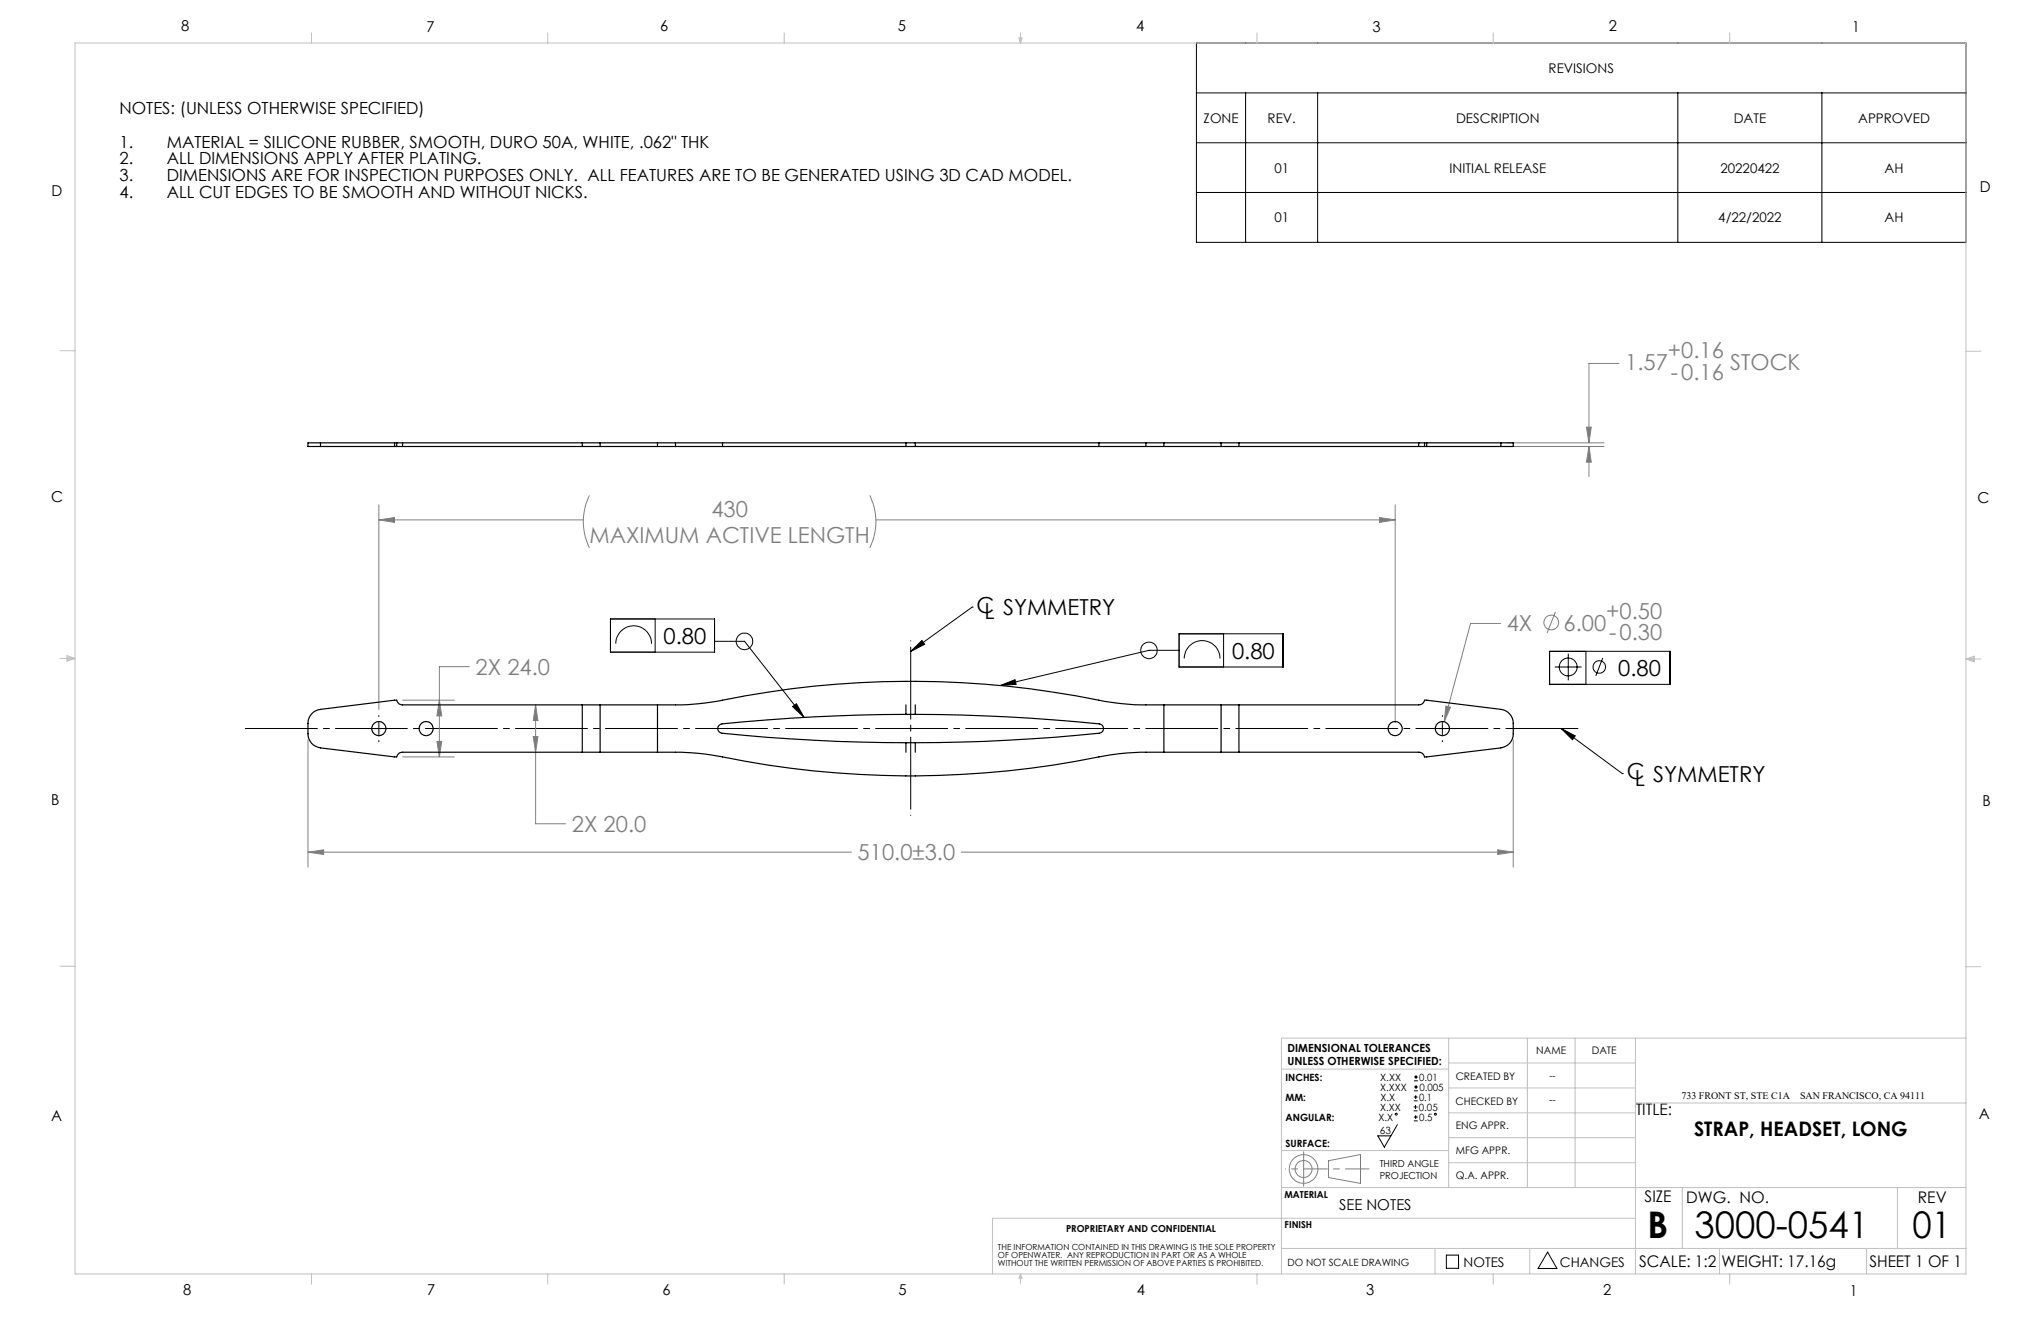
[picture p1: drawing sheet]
<svg xmlns="http://www.w3.org/2000/svg" width="432mm" height="279mm" viewBox="0 0 432 279" stroke-linecap="round" stroke-linejoin="round" font-family="sans-serif">
<g fill="none" stroke="#808080" stroke-width=".21">
<path d="M342.5 76.9h-6.3v16.8M318.8 93.7h20.5M318.8 94.4h20.5M335.6 90.3h1.1l-.5 3.4zM336.2 94.4l.5 3.4h-1.1zM336.2 94.4v6.4M80.2 110l3.3-.5v1zM80.2 106.8v43.3M80.2 110h43.2M124.7 104.8a12.5 12.5 0 0 0 0 11.1M184 104.8a12.5 12.5 0 0 1 0 11.1M185.3 110h109.9"/>
<path d="M291.9 109.5l3.3 .5-3.3 .5zM295.2 106.8v46M317.5 131.9h-6.4l-5.6 20.7M329.1 129.4l-1.8 4.5M65.2 156.5v26.9M85.2 148.1h10.9M92.4 156.8h1.1l-.5 3.3zM93 148.1l.5 3.3h-1.1zM99.3 141h-6.3v19.1M112.8 155.8h1l-.5 3.3zM113.3 149.1l.5 3.3h-1zM113.3 149.1v25.1h6.4"/>
<path d="M305.9 149.3l1 .3-1.4 3zM320.1 156.5v26.9M85.2 160.1h10.9M316.9 179.7l3.2 .5-3.2 .5zM65.2 180.2l3.3-.5v1zM65.2 180.2h114.9M203.4 180.2h116.7M281.1 245.5l6.7-1.3v6.1l-6.7-1.2z"/>
<circle cx="328.2" cy="131.7" r="1.56"/>
<circle cx="275.8" cy="247.3" r="1.8"/>
<circle cx="275.8" cy="247.3" r="3"/>
</g>
<g fill="none" stroke="#000" stroke-width=".21">
<path d="M253.1 9.1h162.8v42.2h-162.8zM253.1 19.6h162.8M263.5 19.6v31.7M278.8 19.6v31.7M355 19.6v31.7M385.4 19.6v31.7M253.1 30.2h162.8M253.1 40.7h162.8M129.2 130.9h22v7h-22zM130.3 136.1a3.8 3.8 0 0 1 3.8-3.7 3.8 3.8 0 0 1 3.7 3.7M138.6 130.9v7M151.2 135.6h6.3l12.6 16.1"/>
<path d="M192.7 137.8l2.4-2.3 .5 .8zM205.7 128.4l-13 9.4M205.7 128.4h.1M249.4 134.1h22v7h-22zM249.4 137.5h-6.3l-31.5 7.5M250.5 139.3a3.8 3.8 0 0 1 3.8-3.8 3.8 3.8 0 0 1 3.8 3.8M258.9 134.1v7M327.8 137.8h25.5v6.9h-25.5zM331.8 138.3v5.6M335.5 137.8v6.9M339.1 139.2l-1.5 3.7M77.4 154.1h.2"/>
<path d="M78.9 154.1h2.5M80.2 151.3v.3M80.2 152.8v2.6M80.2 156.6v.3M82.7 154.1h.2M167.7 149.4l.8-.6 1.6 2.9zM211.6 145l3.1-1.2 .3 .9zM302.4 154.1h.2M303.9 154.1h2.5M305.2 151.3v.3M305.2 152.8v2.6M305.2 156.6v.3"/>
<path d="M307.7 154.1h.2M328.9 141.1h5.7M330.3 154.1l12.9 9.5M330.3 154.1l3 1.5-.6 .9zM343.2 163.6h.1M295.6 237.9l-2.7 4.7-1.4-2.4h2.8M299.1 234.9h.8M299.1 234.1h.8M299.1 232.8h.8M299.1 232h.8M299.1 237.1h.8M299.1 236.3h.8"/>
<path d="M299.2 228.6h.8M299.2 227.8h.8M299.2 230.7h.8M299.2 229.9h.8M299.5 233.8v.8M299.5 231.6v.8M299.5 235.9v.8M299.6 227.4v.8M299.6 229.5v.8M306 265.5h2.6v2.8h-2.6zM327.4 264.8l2 3.5h-4z"/>
<circle cx="157.5" cy="135.6" r="1.75"/>
<circle cx="243.1" cy="137.6" r="1.76"/>
<circle cx="331.8" cy="141.1" r="1.88"/>
<circle cx="338.4" cy="141.1" r="1.33"/>
<circle cx="295.4" cy="235.7" r=".2"/>
<circle cx="303.7" cy="235.7" r=".2"/>
</g>
<path d="M192.7 135.5v37" fill="none" stroke="#000" stroke-width=".21" stroke-dasharray="15.2 1.3 1.3 1.3" stroke-dashoffset="-1.3"/>
<path d="M51.4 154.1h283" fill="none" stroke="#000" stroke-width=".21" stroke-dasharray="15.2 1.3 1.3 1.3" stroke-dashoffset="-.5"/>
<path d="M275.8 247.2h13.8" fill="none" stroke="#808080" stroke-width=".21" stroke-dasharray="15.2 1.3 1.3 1.3" stroke-dashoffset="10.2"/>
<path d="M275.8 247.2v-3.6M275.8 247.2v3.7" fill="none" stroke="#808080" stroke-width=".21" stroke-dasharray="15.2 1.3 1.3 1.3"/>
<path d="M275.8 247.2h-3.8" fill="none" stroke="#808080" stroke-width=".21" stroke-dasharray="15.2 1.3 1.3 1.3" stroke-dashoffset="15.2"/>
<g fill="none" stroke="#c0c0c0" stroke-width=".21">
<path d="M15.9 9.1h400v260.4h-400zM65.9 6.9v2.2M115.9 6.9v2.2M165.9 6.9v2.2M215.6 8h.6l-.3 1.1zM215.7 8l.2 1.1M215.9 6.9v2.2M216 8l-.1 1.1M265.9 6.9v2.2M315.9 6.9v2.2M365.9 6.9v2.2M12.7 74.2h3.2"/>
<path d="M415.9 74.3h3.2M12.7 139.3h3.2M14.2 139.1l1.7 .2M14.2 138.7l1.7 .6-1.7 .5zM15.9 139.3l-1.7 .3M415.9 139.4h3.2M415.9 139.4l1.8-.6v1.2zM415.9 139.4l1.8 .3M417.7 139.2l-1.8 .2M12.7 204.4h3.2M306.5 219.6v31.6M323.1 219.6v31.6"/>
<path d="M333.2 219.6v31.6M346 219.6v49.9M415.9 204.5h3.2M415.9 219.6h-144.8v49.9M271.1 226.1h35.4M306.5 235.4h39.5M306.5 230.1h39.5M306.5 224.8h39.5M346 233.3h69.9M271.1 251.2h144.8M271.1 243.3h35.4M306.5 245.9h39.5"/>
<path d="M306.5 240.6h39.5M346 257.7h-136v11.8M355.9 251.2v12.9M401.4 251.2v12.9M65.9 269.5v2.1M115.9 269.5v2.1M165.9 269.5v2.1M215.9 269.5v2.1M215.9 269.5l.3 .8h-.6zM265.9 269.5v2.1M271.1 264.1h144.8M303.6 264.1v5.4"/>
<path d="M315.9 269.5v2.1M323.6 264.1v5.4M363.8 264.1v5.4M365.9 269.5v2.1M394.9 264.1v5.4"/>
</g>
<path d="M330.3 154.1l3 1.5-.6 .9zM192.7 137.8l2.4-2.3 .5 .8zM211.6 145l3.1-1.2 .3 .9zM167.7 149.4l.8-.6 1.6 2.9z" fill="#000"/>
<path d="M113.3 149.1l.5 3.3h-1zM112.8 155.8h1l-.5 3.3zM65.2 180.2l3.3-.5v1zM316.9 179.7l3.2 .5-3.2 .5zM93 148.1l.5 3.3h-1.1zM92.4 156.8h1.1l-.5 3.3zM305.9 149.3l-.4 3.3 1.4-3zM80.2 110l3.3-.5v1zM291.9 109.5l3.3 .5-3.3 .5zM335.6 90.3h1.1l-.5 3.4zM336.2 94.4l.5 3.4h-1.1z" fill="#808080"/>
<g fill="none" stroke="#000" stroke-width=".25">
<path d="M67.8 93.7h-2.6v.7h2.6M67.8 94.4h16.1M67.8 93.7h16.1M67.8 93.7v.7M83.5 93.7v.7M83.9 94.4h1.3M83.9 93.7h1.3M83.9 93.7v.7M85.2 94.4h57.7M85.2 93.7h57.7M85.2 93.7v.7M123.2 93.7v.7"/>
<path d="M127 93.7v.7M139.1 93.7v.7M142.9 94.4h10M142.9 93.7h10M142.9 93.7v.7M152.9 94.4h38.8M152.9 93.7h38.8M152.9 93.7v.7M191.7 93.7v.7M191.7 94.4h1.9M191.7 93.7h1.9M193.6 94.4h38.9"/>
<path d="M193.6 93.7h38.9M193.6 93.7v.7M232.5 94.4h9.9M232.5 93.7h9.9M232.5 93.7v.7M242.4 94.4h57.7M242.4 93.7h57.7M242.4 93.7v.7M246.2 93.7v.7M258.3 93.7v.7M262.1 93.7v.7M300.1 94.4h1.3"/>
<path d="M300.1 93.7h1.3M300.1 93.7v.7M301.4 94.4h16.1M301.4 93.7h16.1M301.4 93.7v.7M301.8 93.7v.7M317.5 93.7h2.6v.7h-2.6M317.5 93.7v.7M65.9 151a2.91 2.91 0 0 1 1.9-1l16.1-1.9a1.23 1.23 0 0 0 1.3 1h57.7a51 51 0 0 0 10-1 202.6 202.6 0 0 1 82 .4l6.3 .6h58.9a1.23 1.23 0 0 0 1.3-1l16.1 1.9a2.97 2.97 0 0 1 2.6 3 5.3 5.3 0 0 1-.4 3.7 3 3 0 0 1-2.2 1.5l-16.1 1.9a1.23 1.23 0 0 0-1.3-1h-57.7a50.3 50.3 0 0 0-9.9 1 201.2 201.2 0 0 1-82.1-.4l-6.3-.6h-58.9a1.23 1.23 0 0 0-1.3 1l-16.1-1.9a2.97 2.97 0 0 1-2.6-3 5.5 5.5 0 0 1 .4-3.8zM123.2 149.1v10M127 149.1v10M139.1 149.1v10"/>
<path d="M191.7 151.1h1.9M191.7 151.1a372 372 0 0 0-39.3 2.1 .98 .98 0 0 0-.5 1.1 .98 .98 0 0 0 .9 .8 398.5 398.5 0 0 0 38.9 2M191.7 157.1h1.9M191.7 149.1v2M191.7 157.1v2M193.6 151.1a370.7 370.7 0 0 1 39.3 2.1 .98 .98 0 0 1 .6 1.1 .98 .98 0 0 1-.9 .8 397 397 0 0 1-39 2M193.6 149.1v2M193.6 157.1v2M246.2 149.1v10M258.3 149.1v10M262.1 149.1v10"/>
<circle cx="80.2" cy="154.1" r="1.51"/>
<circle cx="90.2" cy="154.1" r="1.48"/>
<circle cx="295.2" cy="154.1" r="1.48"/>
<circle cx="305.2" cy="154.1" r="1.49"/>
</g>
<g font-size="7.8">
<text x="348.5" y="261.9">B</text>
<text x="358.5" y="261.9">3000-0541</text>
<text x="404.6" y="261.8">01</text>
</g>
<g font-size="4.7" fill="#808080">
<text x="352.9" y="75.8">+0.16</text>
<text x="343.8" y="78.3">1.57</text>
<text x="353.5" y="80.3">-0.16</text>
<text x="366" y="78.3">STOCK</text>
<text x="150.5" y="109.3">430</text>
<text x="124.7" y="114.8">MAXIMUM ACTIVE LENGTH</text>
<text x="339.8" y="130.9">+0.50</text>
<text x="318.8" y="133.4">4X</text>
<text x="330.8" y="133.4">6.00</text>
<text x="340.5" y="135.4">-0.30</text>
<text x="100.6" y="142.8">2X 24.0</text>
<text x="121" y="176">2X 20.0</text>
<text x="181.4" y="182">510.0±3.0</text>
</g>
<g font-size="4.7">
<text x="206.6" y="129.6">C</text>
<text x="208.3" y="130.9">L SYMMETRY</text>
<text x="140.4" y="136.2">0.80</text>
<text x="260.6" y="139.3">0.80</text>
<text x="342.4" y="143">0.80</text>
<text x="344.2" y="164.8">C</text>
<text x="345.9" y="166.1">L SYMMETRY</text>
</g>
<text font-size="4.2" x="358.4" y="240.3">STRAP, HEADSET, LONG</text>
<g font-size="3.5">
<text x="25.3" y="24.2">NOTES: (UNLESS OTHERWISE SPECIFIED)</text>
<text x="25.3" y="31.2">1.</text>
<text x="25.3" y="34.7">2.</text>
<text x="35.3" y="31.2">MATERIAL = SILICONE RUBBER, SMOOTH, DURO 50A, WHITE, .062&quot; THK</text>
<text x="35.3" y="34.7">ALL DIMENSIONS APPLY AFTER PLATING.</text>
<text x="25.3" y="38.3">3.</text>
<text x="25.3" y="41.8">4.</text>
<text x="35.3" y="38.3">DIMENSIONS ARE FOR INSPECTION PURPOSES ONLY. ALL FEATURES ARE TO BE GENERATED USING 3D CAD MODEL.</text>
<text x="35.3" y="41.8">ALL CUT EDGES TO BE SMOOTH AND WITHOUT NICKS.</text>
</g>
<g font-size="3.4">
<text x="346.1" y="235.9">TITLE:</text>
<text x="347.9" y="254.3">SIZE</text>
<text x="356.7" y="254.4">DWG. NO.</text>
<text x="405.7" y="254.5">REV</text>
<text x="346.8" y="267.9">SCALE: 1:2</text>
<text x="364.2" y="267.9">WEIGHT: 17.16g</text>
<text x="395.5" y="267.9">SHEET 1 OF 1</text>
</g>
<g font-size="3.2">
<text x="38.3" y="6.7">8</text>
<text x="90.2" y="6.7">7</text>
<text x="139.7" y="6.5">6</text>
<text x="190" y="6.5">5</text>
<text x="240.4" y="6.5">4</text>
<text x="290.4" y="6.7">3</text>
<text x="340.4" y="6.5">2</text>
<text x="391.9" y="6.7">1</text>
<text x="10.9" y="41.6">D</text>
<text x="418.9" y="40.7">D</text>
<text x="10.9" y="106.3">C</text>
<text x="418.4" y="106.4">C</text>
<text x="10.8" y="170.2">B</text>
<text x="419.4" y="170.6">B</text>
<text x="10.8" y="237.2">A</text>
<text x="418.6" y="236.8">A</text>
<text x="283.3" y="255.9">SEE NOTES</text>
<text x="38.8" y="273.8">8</text>
<text x="90.4" y="273.8">7</text>
<text x="140.2" y="273.8">6</text>
<text x="190.1" y="273.9">5</text>
<text x="240.5" y="273.8">4</text>
<text x="289" y="273.9">3</text>
<text x="339.1" y="273.8">2</text>
<text x="391.4" y="274.1">1</text>
</g>
<g font-size="2.8">
<text x="327.6" y="15.4">REVISIONS</text>
<text x="254.6" y="26">ZONE</text>
<text x="268.2" y="26">REV.</text>
<text x="308" y="26">DESCRIPTION</text>
<text x="366.8" y="26">DATE</text>
<text x="393.1" y="26">APPROVED</text>
<text x="269.6" y="36.5">01</text>
<text x="306.7" y="36.5">INITIAL RELEASE</text>
<text x="364" y="36.5">20220422</text>
<text x="398.7" y="36.5">AH</text>
<text x="269.6" y="47">01</text>
<text x="363.5" y="47">4/22/2022</text>
<text x="398.7" y="47">AH</text>
<text x="309.6" y="268">NOTES</text>
<text x="330" y="268">CHANGES</text>
</g>
<g font-size="2.4">
<text x="272.4" y="222.5">DIMENSIONAL TOLERANCES</text>
<text x="272.4" y="225.3">UNLESS OTHERWISE SPECIFIED:</text>
</g>
<g font-size="2.2">
<text x="325" y="222.9">NAME</text>
<text x="336.8" y="222.9">DATE</text>
<text x="308" y="233.6">CHECKED BY</text>
<text x="308" y="228.4">CREATED BY</text>
<text x="308" y="238.8">ENG APPR.</text>
<text x="308" y="244">MFG APPR.</text>
<text x="308" y="249.3">Q.A. APPR.</text>
</g>
<g font-size="2.1">
<text x="272" y="228.6">INCHES:</text>
<text x="272" y="232.8">MM:</text>
<text x="292" y="230.7">X.XXX</text>
<text x="292" y="228.6">X.XX</text>
<text x="292.1" y="232.8">X.X</text>
<text x="300.2" y="232.8">0.1</text>
<text x="300.3" y="228.6">0.01</text>
<text x="300.3" y="230.7">0.005</text>
<text x="327.8" y="233.4">--</text>
<text x="355.7" y="232.4">733 FRONT ST, STE C1A</text>
<text x="380.8" y="232.4">SAN FRANCISCO, CA 94111</text>
<text x="272" y="237">ANGULAR:</text>
<text x="291.6" y="237">X.X</text>
<text x="291.9" y="239.8">63</text>
<text x="292" y="234.9">X.XX</text>
<text x="300.2" y="234.9">0.05</text>
<text x="300.2" y="237">0.5</text>
<text x="272" y="242.6">SURFACE:</text>
<text x="272.4" y="267.8">DO NOT SCALE DRAWING</text>
</g>
<g font-size="2">
<text x="327.8" y="228.3">--</text>
<text x="291.9" y="246.8">THIRD ANGLE</text>
<text x="291.9" y="249.3">PROJECTION</text>
<text x="271.7" y="253.4">MATERIAL</text>
<text x="225.5" y="260.6">PROPRIETARY AND CONFIDENTIAL</text>
<text x="271.8" y="259.7">FINISH</text>
</g>
<g font-size="1.8">
<text x="211.1" y="264.3">THE INFORMATION CONTAINED IN THIS DRAWING IS THE SOLE PROPERTY</text>
<text x="211.1" y="266.1">OF OPENWATER. ANY REPRODUCTION IN PART OR AS A WHOLE</text>
<text x="211.1" y="267.8">WITHOUT THE WRITTEN PERMISSION OF ABOVE PARTIES IS PROHIBITED.</text>
</g>
</svg>
